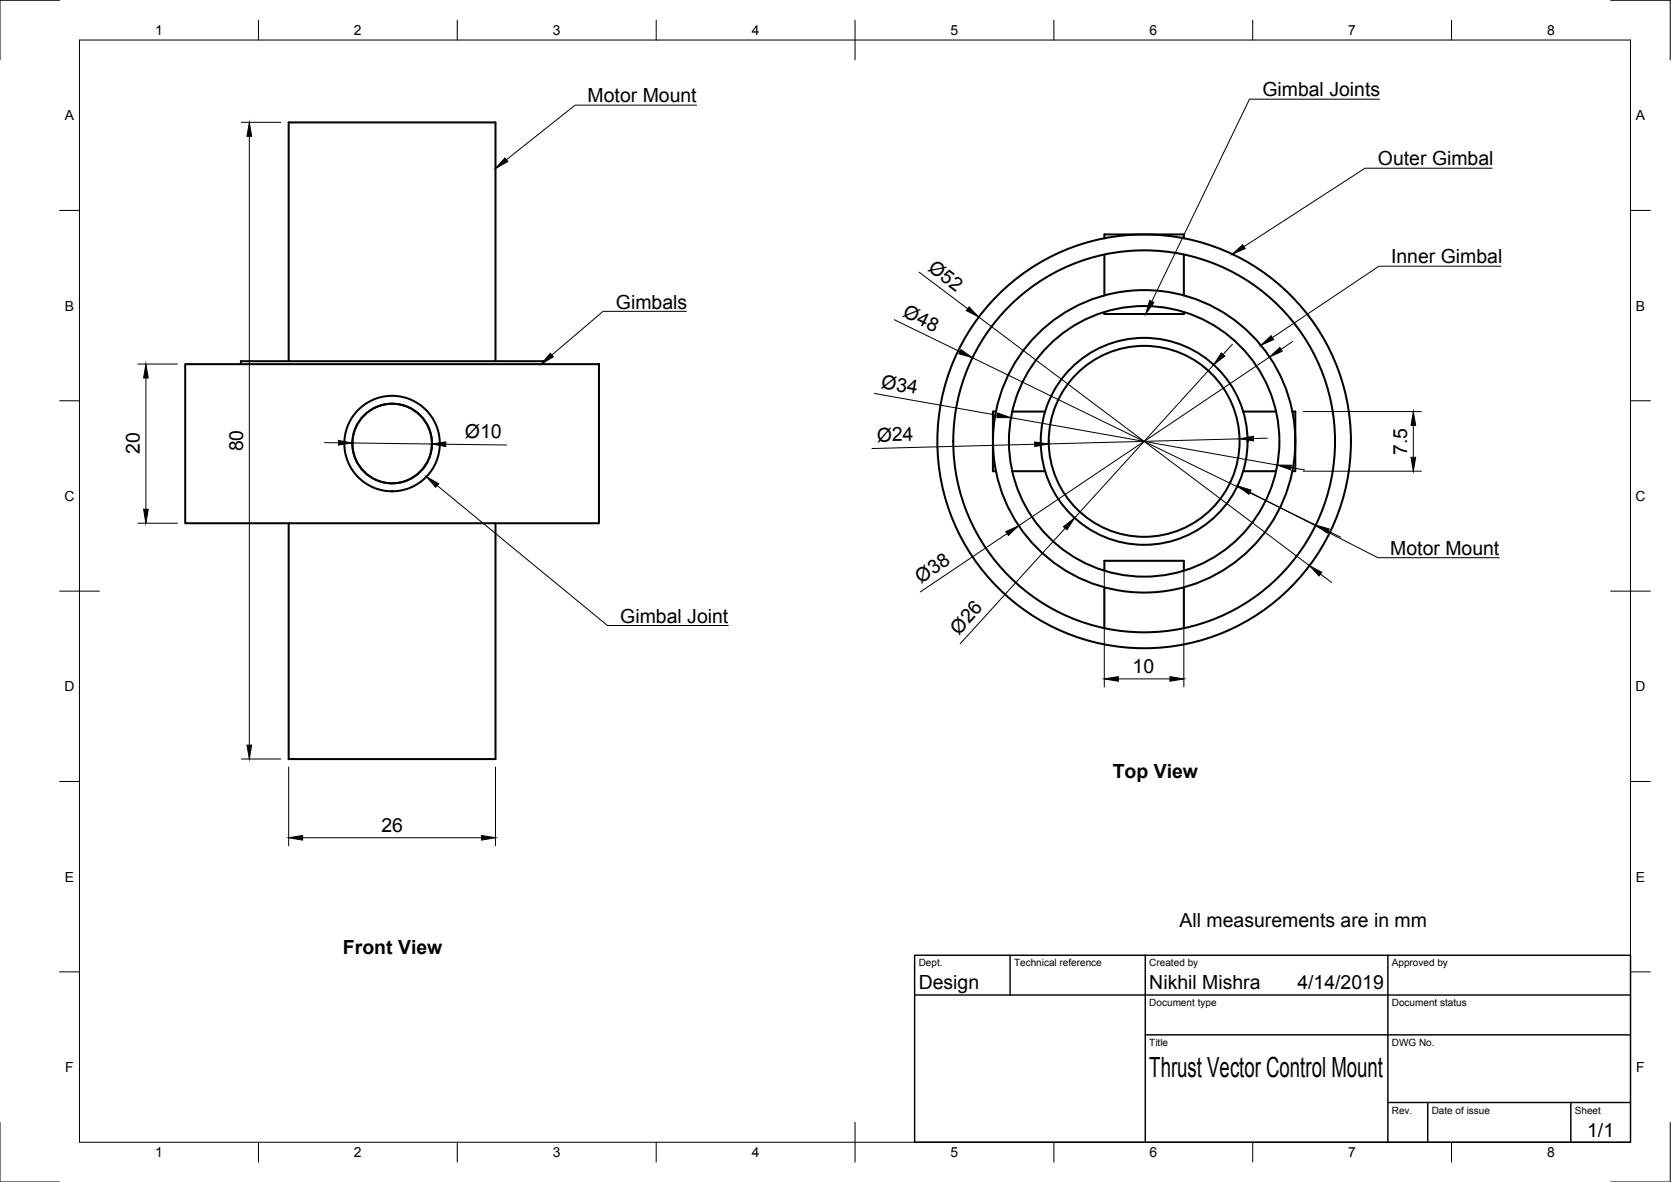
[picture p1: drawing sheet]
<svg xmlns="http://www.w3.org/2000/svg" width="420mm" height="297mm" viewBox="0 0 420 297" stroke-linecap="round" stroke-linejoin="round" font-family="sans-serif">
<!-- layer: Visible -->
<g fill="none" stroke="#000" stroke-width=".51">
<path d="M277.7 59.9v-1h20v1M277.7 78.4v.5h20v-.5M277.7 64v10.3M297.7 64v10.3M46.6 91.5h104v40h-104zM60.6 91.5v-.7h76v.7M72.6 90.8v-60h52v60M250.4 103.4h-.7v15h.7M254.5 118.4h8.3M254.5 103.4h8.3M312.6 118.4h8.2M312.6 103.4h8.2"/>
<path d="M324.9 103.4h.8v15h-.8M72.6 131.5v59.3h52v-59.3M277.7 143.4v-2.5h20v2.5M277.7 147.6v10.3M297.7 147.6v10.3"/>
<circle cx="98.6" cy="111.5" r="12"/>
<circle cx="98.6" cy="111.5" r="10"/>
<circle cx="287.7" cy="110.9" r="52"/>
<circle cx="287.7" cy="110.9" r="38"/>
<circle cx="287.7" cy="110.9" r="26"/>
<circle cx="287.7" cy="110.9" r="24"/>
<circle cx="287.7" cy="110.9" r="34"/>
<circle cx="287.7" cy="110.9" r="48"/>
</g>
<!-- layer: Border -->
<g fill="none" stroke="#000" stroke-width=".25">
<path d="M15 .1h-15v15M20 10.1h390v276.9h-390zM65 5.1v5M115 5.1v5M165 5.1v5M215 5.1v10M265 5.1v5M315 5.1v5M365 5.1v5M405 .1h15v15M15 52.9h5M410 52.9h5"/>
<path d="M15 100.7h5M410 100.7h5M15 148.6h10M405 148.6h10M15 196.4h5M410 196.4h5M15 244.2h5M410 244.2h5M0 282.1v14.9h15M65 287v5M115 287v5M165 287v5"/>
<path d="M215 282.1v9.9M265 287v5M315 287v5M365 287v5M420 282.1v14.9h-15"/>
</g>
<!-- layer: TitleBlock -->
<path d="M230 240.1h180v46.9h-180zM230 250h180M254 240.1v9.9M288 240.1v46.9M349 240.1v46.9M288 260.1h122M349 277.1h61M359 277.1v9.9M395 277.1v9.9" fill="none" stroke="#000" stroke-width=".36"/>
<!-- layer: Dimensions -->
<g fill="none" stroke="#000" stroke-width=".25">
<path d="M60.7 30.7h9.9M62.7 34.3v152.9M231.1 68.4l12.2 9.2M246.1 79.7l83.1 62.5M34.7 91.5h9.9M36.7 95v33M219.8 98.9l31 5.5M224.9 80.4l16.5 8M244.5 89.9l86.3 42M305.2 91.7l-35 38.5M309.9 86.5l-2.4 2.6M319.2 89.7l-63.1 42.4"/>
<path d="M325 85.8l-2.9 2M81.6 111.2l3.5 .1M88.6 111.3l20 .3M112.1 111.6l15.3 .2M254.2 105l66.9 11.9M260.2 111.6l-41 1.1M311.7 110.3l-48 1.3M318.7 110.1l-3.5 .1M324.6 117.5l3.4 .6M327.7 103.4h29.7M327.7 118.4h29.7M355.4 106.9v8"/>
<path d="M34.7 131.5h9.9M253.2 134.1l-21.8 14.7M267.8 132.7l-26.4 29.1M334 133.5l3.1 1.5M277.7 142.9v29.7M297.7 142.9v29.7M332 144.3l2.8 2.1M281.2 170.6h13M60.7 190.7h9.9M72.6 192.8v19.7M124.6 192.8v19.7M76.1 210.5h45"/>
</g>
<g fill="#000" stroke="#000" stroke-width=".25">
<path d="M62.7 30.7l.6 3.6h-1.2zM243.7 77.1l2.4 2.6-3.1-1.7zM36.7 91.5l.6 3.5h-1.2zM241.6 87.8l2.9 2.1-3.4-1zM307.1 88.7l.9 .8-2.8 2.2zM319.2 89.7l2.6-2.4 .6 1zM85.1 110.7l3.5 .6-3.5 .6zM108.6 111.6l3.5-.6v1.2zM250.8 103.8l3.4 1.2-3.5-.1zM260.2 111.1l3.5 .5-3.5 .6zM311.7 110.3l3.5-.7v1.2zM321.1 116.9h3.6l-.2 1.2z"/>
<path d="M355.4 103.4l.6 3.5h-1.2zM354.8 114.9h1.2l-.6 3.5zM36.1 128h1.2l-.6 3.5zM252.9 133.6l3.2-1.5-2.5 2.5zM267.4 132.4l2.8-2.2-1.9 2.9zM330.8 131.9l3.4 1-.5 1.1zM329.2 142.2l3.2 1.6-.7 .9zM277.7 170.6l3.5-.6v1.2zM294.2 170l3.5 .6-3.5 .6zM62.1 187.2h1.2l-.6 3.5zM72.6 210.5l3.5-.5v1.1zM121.1 210l3.5 .5-3.5 .6z"/>
</g>
<!-- layer: Annotations -->
<path d="M127 39.7l.7 .9-3.1 1.7zM289.1 75.5l1 .5-2 2.9zM309.8 63.9l2.7-2.4 .6 1zM138.4 88.8l.7 .9-3 1.8zM317 86.8l2.6-2.4 .7 .9zM107.2 119.8l3.1 1.8-.7 .9zM311.1 122.1l3.4 1.1-.5 1z" fill="#000" stroke="#000" stroke-width=".25"/>
<path d="M175.2 26.4h-30.6l-17.3 13.8M346.9 24.9h-32.7l-24.6 50.9M375.2 42.3h-32l-30.4 19.7M172.6 78.2h-21l-12.9 11M377.4 66.9h-30.7l-26.8 17.9M109.9 122l42.8 35.2h30.4M314.3 123.7l32.1 16.5h30.6" fill="none" stroke="#000" stroke-width=".25"/>
<text font-size="7" x="289" y="270.6">Thrust Vector Control Mount</text>
<g font-size="4.9">
<text x="147.7" y="25.7">Motor Mount</text>
<text x="317.4" y="24.2">Gimbal Joints</text>
<text x="346.5" y="41.6">Outer Gimbal</text>
<text x="233.1" y="67.9" transform="rotate(37 233.1 67.9)">Ø52</text>
<text x="349.8" y="66.2">Inner Gimbal</text>
<text x="154.9" y="77.5">Gimbals</text>
<text x="226.8" y="79.4" transform="rotate(26 226.8 79.4)">Ø48</text>
<text x="221.4" y="97.5" transform="rotate(10 221.4 97.5)">Ø34</text>
<text x="61.1" y="113.4" transform="rotate(-90 61.1 113.4)">80</text>
<text x="116.9" y="110.1" transform="rotate(1 116.9 110.1)">Ø10</text>
<text x="220.5" y="111" transform="rotate(-2 220.5 111)">Ø24</text>
<text x="35.1" y="114.2" transform="rotate(-90 35.1 114.2)">20</text>
<text x="353.8" y="114.3" transform="rotate(-90 353.8 114.3)">7.5</text>
<text x="349.6" y="139.5">Motor Mount</text>
<text x="231.5" y="146.7" transform="rotate(-34 231.5 146.7)">Ø38</text>
<text x="156" y="156.5">Gimbal Joint</text>
<text x="241.1" y="159.7" transform="rotate(-48 241.1 159.7)">Ø26</text>
<text x="284.8" y="169.1">10</text>
<text x="279.8" y="195.4">Top View</text>
<text x="95.9" y="209">26</text>
<text x="296.6" y="233">All measurements are in mm</text>
<text x="86.2" y="239.7">Front View</text>
<text x="231" y="248.5">Design</text>
<text x="289" y="248.5">Nikhil Mishra</text>
<text x="326.2" y="248.5">4/14/2019</text>
<text x="399.1" y="285.7">1/1</text>
</g>
<g font-size="3.5">
<text x="39" y="8.8">1</text>
<text x="89" y="8.8">2</text>
<text x="139" y="8.8">3</text>
<text x="189" y="8.8">4</text>
<text x="239" y="8.8">5</text>
<text x="289" y="8.8">6</text>
<text x="339" y="8.8">7</text>
<text x="389" y="8.8">8</text>
<text x="16.3" y="30.2">A</text>
<text x="411.3" y="30.2">A</text>
<text x="16.3" y="78">B</text>
<text x="411.3" y="78">B</text>
<text x="16.2" y="125.9">C</text>
<text x="411.2" y="125.9">C</text>
<text x="16.2" y="173.7">D</text>
<text x="411.2" y="173.7">D</text>
<text x="16.3" y="221.6">E</text>
<text x="411.3" y="221.6">E</text>
<text x="16.4" y="269.4">F</text>
<text x="411.4" y="269.4">F</text>
<text x="39" y="290.8">1</text>
<text x="89" y="290.8">2</text>
<text x="139" y="290.8">3</text>
<text x="189" y="290.8">4</text>
<text x="239" y="290.8">5</text>
<text x="289" y="290.8">6</text>
<text x="339" y="290.8">7</text>
<text x="389" y="290.8">8</text>
</g>
<g font-size="2.5">
<text x="231" y="242.9">Dept.</text>
<text x="255" y="242.9">Technical reference</text>
<text x="289" y="242.9">Created by</text>
<text x="350" y="242.9">Approved by</text>
<text x="289" y="252.8">Document type</text>
<text x="350" y="252.8">Document status</text>
<text x="289" y="262.9">Title</text>
<text x="350" y="262.9">DWG No.</text>
<text x="350" y="279.9">Rev.</text>
<text x="360" y="279.9">Date of issue</text>
<text x="396" y="279.9">Sheet</text>
</g>
</svg>
